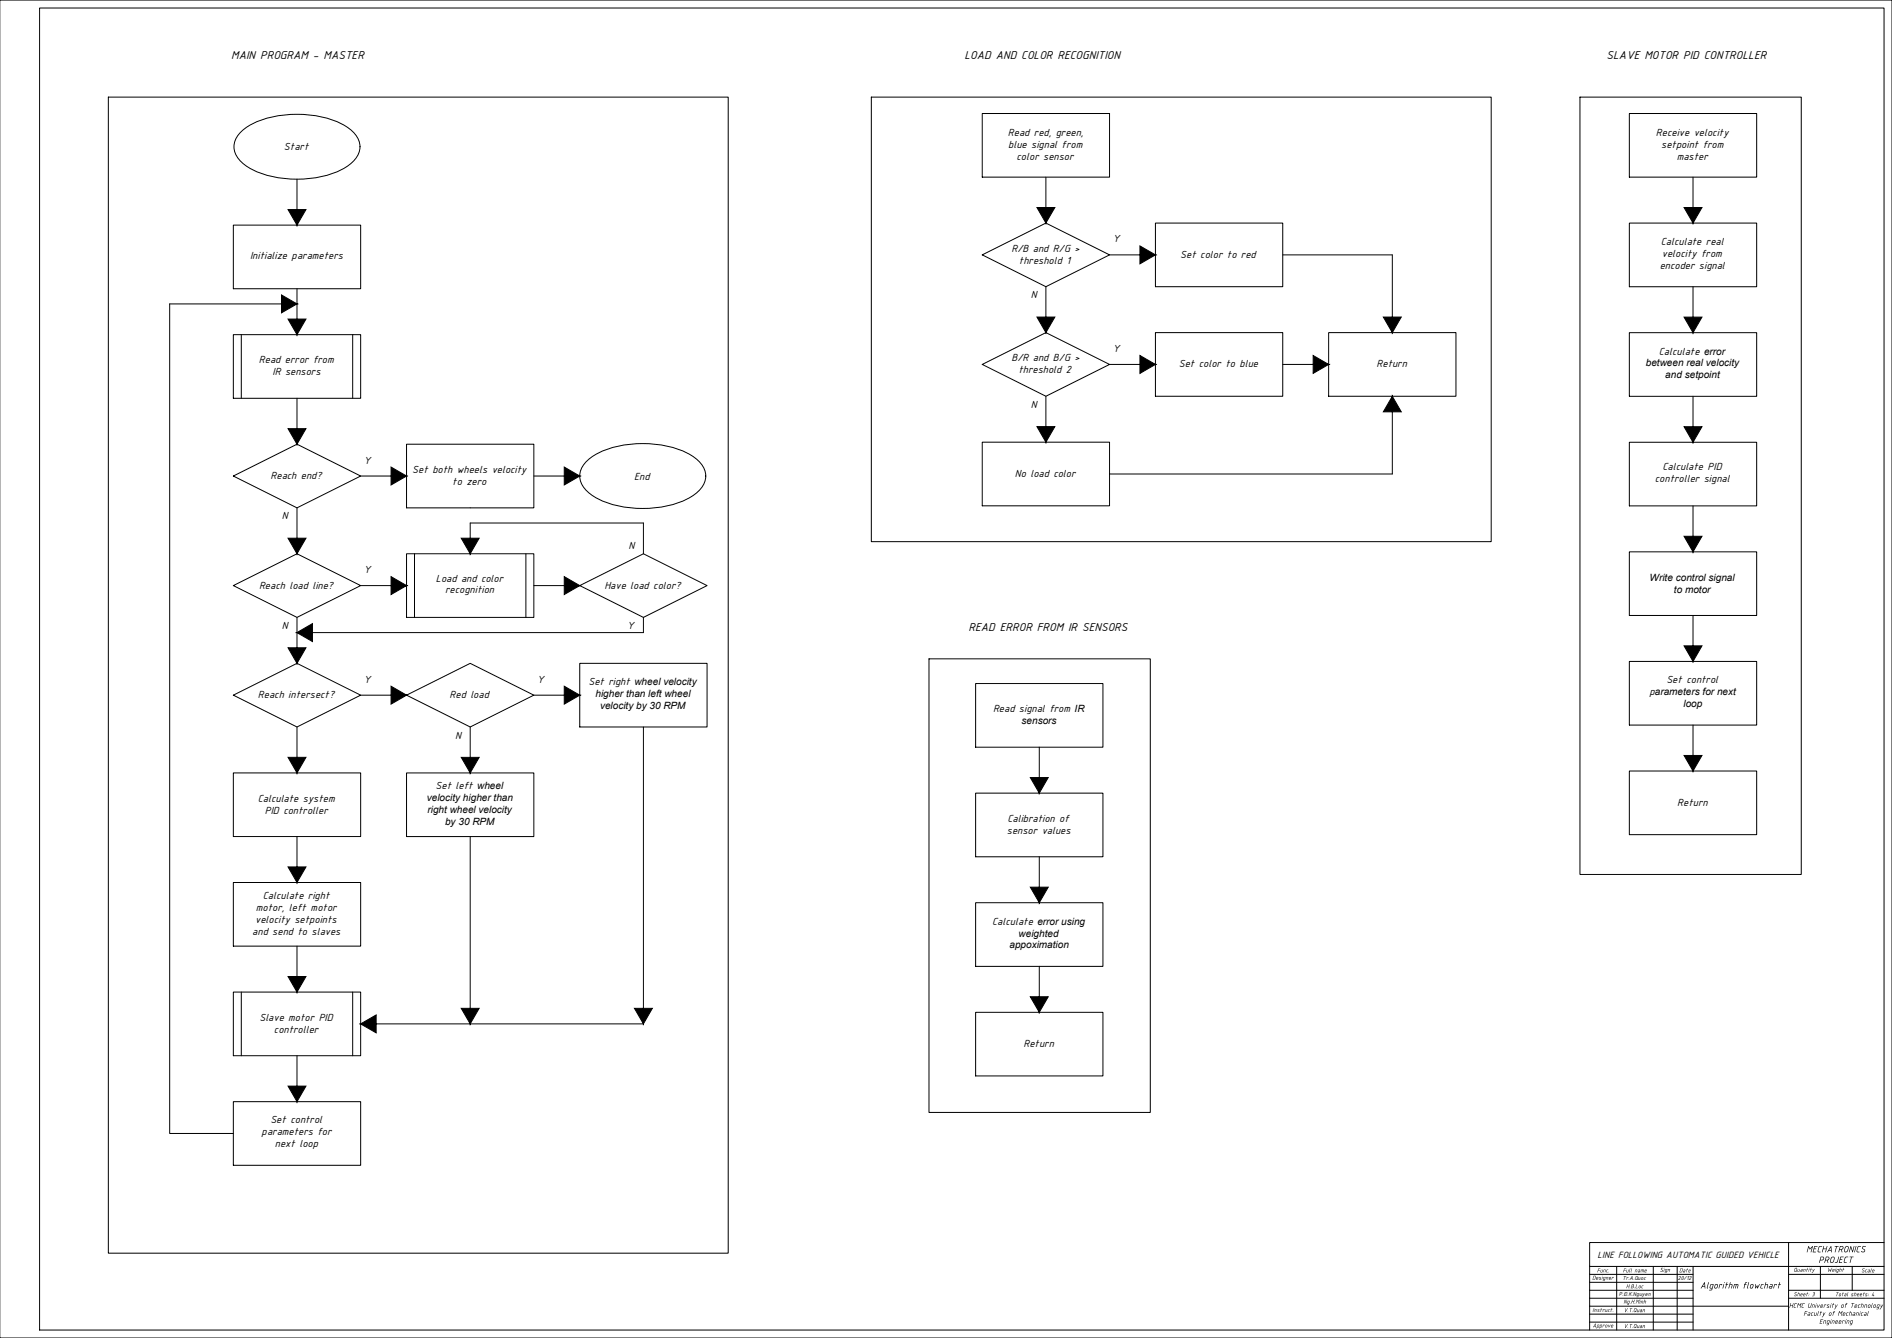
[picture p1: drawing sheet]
<svg xmlns="http://www.w3.org/2000/svg" width="1189mm" height="841mm" viewBox="0 0 1189 841" stroke-linecap="round" stroke-linejoin="round" font-family="sans-serif">
<!-- layer: AM_0 -->
<g fill="none" stroke="#000" stroke-width=".63">
<path d="M0 0h1189v841h-1189M25 5h1159v831h-1159zM68 61h390v727h-390zM548 61h389v279h-389zM617 71h80v40h-80zM993 61h139v489h-139zM1024 71h80v40h-80zM152 82a58 58 0 0 1 43-10 42 42 0 0 1 29 13 12 12 0 0 1-4 18 64 64 0 0 1-50 8 32 32 0 0 1-22-14 12 12 0 0 1 4-15zM187 113v19M657 111v19M1064 111v19M147 141h80v40h-80z"/>
<path d="M726 140h80v40h-80zM1024 140h80v40h-80zM617 160l40-20 40 20-40 20zM697 160h19M806 160h69v39M177 191h-70v521h40M187 181v20M657 180v19M1064 180v19M147 210h80v40h-80zM152 210v40M222 210v40"/>
<path d="M726 209h80v40h-80zM835 209h80v40h-80zM1024 209h80v40h-80zM617 229l40-20 40 20-40 20zM697 229h19M806 229h19M187 250v19M657 249v19M875 259v39h-178M1064 249v19M255 279h80v40h-80zM617 278h80v40h-80z"/>
<path d="M1024 278h80v40h-80zM147 299l40-20 40 20-40 20zM227 299h19M335 299h20M369 289a58 58 0 0 1 44-10 42 42 0 0 1 28 13 12 12 0 0 1-4 18 64 64 0 0 1-50 8 32 32 0 0 1-22-14 12 12 0 0 1 4-15zM187 319v19M295 319h.1M1064 318v19M295 338v-9h109v19M255 348h80v40h-80zM260 348v40M330 348v40"/>
<path d="M1024 347h80v40h-80zM147 368l40-20 40 20-40 20zM227 368h19M335 368h20M364 368l40-20 40 20-40 20zM187 388v19M404 388v10h-208M1064 387v19M364 417h80v40h-80zM584 414h139v285h-139zM1024 416h80v40h-80zM147 437l40-20 40 20-40 20z"/>
<path d="M227 437h19M255 437l40-20 40 20-40 20zM335 437h20M613 430h80v40h-80zM187 457v19M295 457v19M404 457v187h-168M1064 456v19M653 470v19M147 486h80v40h-80zM255 486h80v40h-80zM613 499h80v40h-80z"/>
<path d="M1024 485h80v40h-80zM187 526v19M295 526v118M653 539v19M147 555h80v40h-80zM613 567h80v40h-80zM187 595v19M653 607v20M147 624h80v40h-80zM152 624v40M222 624v40M613 636h80v40h-80z"/>
<path d="M187 664v19M147 692h80v40h-80z"/>
</g>
<g fill="#000" stroke="#000" stroke-width=".63">
<path d="M181 132h6v9zM187 132v9l5-9z"/>
<path d="M652 130h5v10zM657 130v10l6-10z"/>
<path d="M1058 130h6v10zM1064 130v10l5-10z"/>
<path d="M716 155l10 5h-10zM716 160v6l10-6z"/>
<path d="M177 185l10 6h-10zM177 191v6l10-6z"/>
<path d="M652 199h5v10zM657 199v10l6-10z"/>
<path d="M869 199h6v10zM875 199v10l5-10z"/>
<path d="M1058 199h6v10zM1064 199v10l5-10z"/>
<path d="M181 201h6v9zM187 201v9l5-9z"/>
<path d="M716 223l10 6h-10zM716 229v6l10-6z"/>
<path d="M825 223l10 6h-10zM825 229v6l10-6z"/>
<path d="M875 249v10h5zM875 249v10h-6z"/>
<path d="M181 269h6v10zM187 269v10l5-10z"/>
<path d="M652 268h5v10zM657 268v10l6-10z"/>
<path d="M1058 268h6v10zM1064 268v10l5-10z"/>
<path d="M246 294l9 5h-9zM246 299v6l9-6z"/>
<path d="M355 294l9 5h-9zM355 299v6l9-6z"/>
<path d="M181 338h6v10zM187 338v10l5-10z"/>
<path d="M290 338h5v10zM295 338v10l6-10z"/>
<path d="M1058 337h6v10zM1064 337v10l5-10z"/>
<path d="M246 362l9 6h-9zM246 368v6l9-6z"/>
<path d="M355 362l9 6h-9zM355 368v6l9-6z"/>
<path d="M187 398l9-6v6zM187 398l9 5v-5z"/>
<path d="M181 407h6v10zM187 407v10l5-10z"/>
<path d="M1058 406h6v10zM1064 406v10l5-10z"/>
<path d="M246 431l9 6h-9zM246 437v6l9-6z"/>
<path d="M355 431l9 6h-9zM355 437v6l9-6z"/>
<path d="M181 476h6v10zM187 476v10l5-10z"/>
<path d="M290 476h5v10zM295 476v10l6-10z"/>
<path d="M1058 475h6v10zM1064 475v10l5-10z"/>
<path d="M647 489h6v9zM653 489v9l6-9z"/>
<path d="M181 545h6v10zM187 545v10l5-10z"/>
<path d="M647 558h6v9zM653 558v9l6-9z"/>
<path d="M181 614h6v10zM187 614v10l5-10z"/>
<path d="M227 644l9-6v6zM227 644l9 5v-5z"/>
<path d="M290 634h5v10zM295 634v10l6-10z"/>
<path d="M399 634h5v10zM404 634v10l6-10z"/>
<path d="M647 627h6v9zM653 627v9l6-9z"/>
<path d="M181 683h6v9zM187 683v9l5-9z"/>
</g>
<!-- layer: Basic -->
<g fill="none" stroke="#000" stroke-width=".63">
<path d="M999 796h185M1016 796v40M1039 796v40M1054 796v40M1064 796v40M1124 781v55M1144 796v20M1164 796v15M1184 781h-185v55M999 801h65M1124 816h60M1124 811h60"/>
<path d="M1124 801h60M1064 821h60"/>
</g>
<!-- layer: Thin -->
<path d="M999 816h65M999 811h65M999 806h65M999 831h65M999 826h65M999 821h65" fill="none" stroke="#000" stroke-width=".63"/>
<g font-size="7.8">
<text x="145" y="37">MAIN PROGRAM - MASTER</text>
<text x="606" y="37">LOAD AND COLOR RECOGNITION</text>
<text x="1010" y="37">SLAVE MOTOR PID CONTROLLER</text>
<text x="609" y="397">READ ERROR FROM IR SENSORS</text>
</g>
<g font-size="7">
<text x="633" y="86">Read red, green,</text>
<text x="1041" y="86">Receive velocity</text>
<text x="178" y="94">Start</text>
<text x="634" y="93">blue signal from</text>
<text x="1044" y="93">setpoint from</text>
<text x="639" y="101">color sensor</text>
<text x="1054" y="101">master</text>
<text x="699" y="152">Y</text>
<text x="1044" y="154">Calculate real</text>
<text x="636" y="158">R/B and R/G &gt;</text>
<text x="1044" y="161">velocity from</text>
<text x="157" y="163">Initialize parameters</text>
<text x="640" y="166">threshold 1</text>
<text x="742" y="162">Set color to red</text>
<text x="1043" y="169">encoder signal</text>
<text x="648" y="187">N</text>
<text x="699" y="221">Y</text>
<text x="636" y="227">B/R and B/G &gt;</text>
<text x="1042" y="223">Calculate error</text>
<text x="163" y="228">Read error from</text>
<text x="741" y="231">Set color to blue</text>
<text x="865" y="231">Return</text>
<text x="171" y="236">IR sensors</text>
<text x="640" y="235">threshold 2</text>
<text x="648" y="256">N</text>
<text x="229" y="291">Y</text>
<text x="259" y="297">Set both wheels velocity</text>
<text x="638" y="300">No load color</text>
<text x="1045" y="295">Calculate PID</text>
<text x="170" y="301">Reach end?</text>
<text x="284" y="305">to zero</text>
<text x="398" y="301">End</text>
<text x="1040" y="303">controller signal</text>
<text x="177" y="326">N</text>
<text x="395" y="345">N</text>
<text x="229" y="360">Y</text>
<text x="274" y="366">Load and color</text>
<text x="163" y="370">Reach load line?</text>
<text x="380" y="370">Have load color?</text>
<text x="280" y="373">recognition</text>
<text x="177" y="395">N</text>
<text x="394" y="395">Y</text>
<text x="229" y="429">Y</text>
<text x="338" y="429">Y</text>
<text x="370" y="431">Set right wheel velocity</text>
<text x="1047" y="429">Set control</text>
<text x="1036" y="437">parameters for next</text>
<text x="162" y="439">Reach intersect?</text>
<text x="283" y="439">Red load</text>
<text x="624" y="448">Read signal from IR</text>
<text x="286" y="464">N</text>
<text x="274" y="496">Set left wheel</text>
<text x="162" y="504">Calculate system</text>
<text x="1054" y="506">Return</text>
<text x="166" y="511">PID controller</text>
<text x="633" y="517">Calibration of</text>
<text x="633" y="524">sensor values</text>
<text x="165" y="565">Calculate right</text>
<text x="161" y="573">motor, left motor</text>
<text x="160" y="580">velocity setpoints</text>
<text x="623" y="581">Calculate error using</text>
<text x="159" y="588">and send to slaves</text>
<text x="163" y="642">Slave motor PID</text>
<text x="172" y="649">controller</text>
<text x="643" y="658">Return</text>
<text x="170" y="706">Set control</text>
<text x="164" y="714">parameters for</text>
<text x="173" y="721">next loop</text>
</g>
<g font-size="6.3">
<text x="1034" y="230">between real velocity</text>
<text x="1046" y="238">and setpoint</text>
<text x="1037" y="365">Write control signal</text>
<text x="1052" y="372">to motor</text>
<text x="374" y="438">higher than left wheel</text>
<text x="377" y="446">velocity by 30 RPM</text>
<text x="1058" y="445">loop</text>
<text x="642" y="455">sensors</text>
<text x="268" y="503">velocity higher than</text>
<text x="269" y="511">right wheel velocity</text>
<text x="280" y="518">by 30 RPM</text>
<text x="640" y="589">weighted</text>
<text x="634" y="596">appoximation</text>
</g>
<g font-size="6.2">
<text x="1004" y="791">LINE FOLLOWING AUTOMATIC GUIDED VEHICLE</text>
<text x="1135" y="787">MECHATRONICS</text>
<text x="1143" y="794">PROJECT</text>
<text x="1068" y="810">Algorithm flowchart</text>
</g>
<g font-size="4.7">
<text x="1124" y="822">HCMC University of Technology</text>
<text x="1133" y="827">Faculty of Mechanical</text>
<text x="1143" y="832">Engineering</text>
</g>
<g font-size="3.9">
<text x="1003" y="800">Func.</text>
<text x="1020" y="800">Full name</text>
<text x="1043" y="799">Sign</text>
<text x="1055" y="800">Date</text>
<text x="1127" y="799">Quantity</text>
<text x="1148" y="799">Weight</text>
<text x="1170" y="800">Scale</text>
<text x="1000" y="804">Designer</text>
<text x="1019" y="805">Tr.A.Quoc</text>
<text x="1022" y="810">H.B.Loc</text>
<text x="1054" y="805">20/12</text>
<text x="1017" y="814">P.Đ.K.Nguyen</text>
<text x="1127" y="815">Sheet: 3</text>
<text x="1153" y="815">Total sheets: 4</text>
<text x="1020" y="819">Ng.H.Minh</text>
<text x="1001" y="825">Instruct.</text>
<text x="1020" y="825">V.T.Quan</text>
<text x="1001" y="834">Approve</text>
<text x="1020" y="835">V.T.Quan</text>
</g>
</svg>
